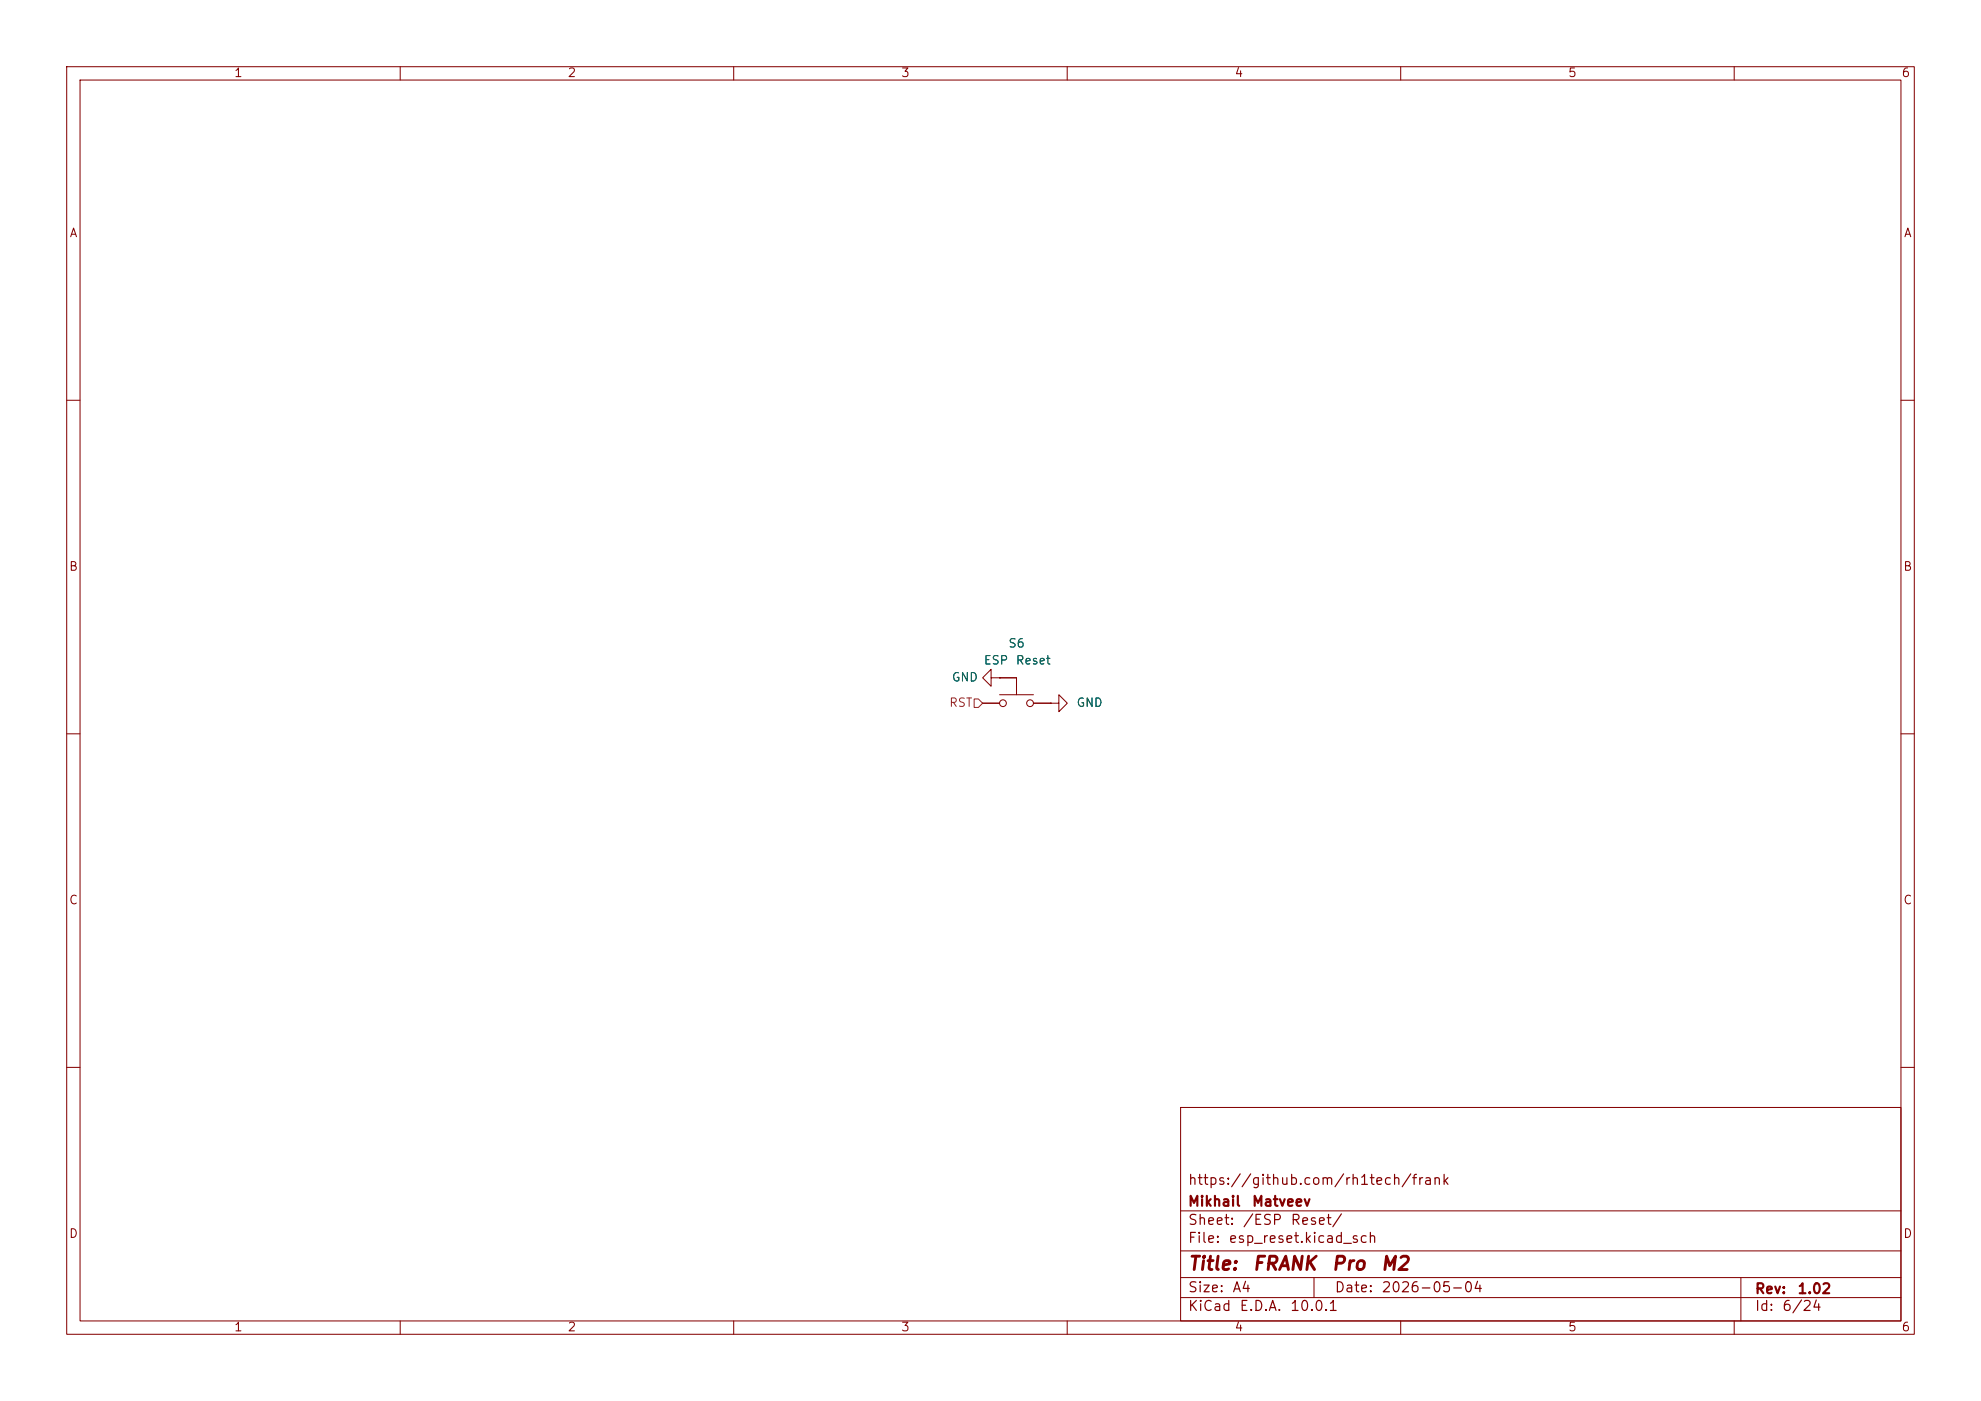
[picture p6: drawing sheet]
<svg xmlns="http://www.w3.org/2000/svg" width="297mm" height="210mm" viewBox="0 0 297 210" stroke-linecap="round" stroke-linejoin="round" font-family="sans-serif">
<g fill="none" stroke="#840000" stroke-width=".15">
<path d="M10 10h277v190h-277zM12 12h273v186h-273zM60 10v2M110 10v2M160 10v2M210 10v2M260 10v2M10 60h2M285 60h2M10 110h2M147.3 105.4h2.6M148.6 101.6v-1.3l-1.3 1.3 1.3 1.3v-1.3h1.3"/>
<path d="M149.9 101.6h.1M149.9 101.6h2.5v2.5M149.9 104.1h5M154.9 105.4h2.6M157.5 105.4h1.2v-1.3l1.3 1.3-1.3 1.3v-1.3M157.5 105.4h.1M285 110h2M10 160h2M177 166h108v32h-108zM285 160h2M60 198v2M110 198v2"/>
<path d="M160 198v2M177 194.5h108M177 191.5h108M177 187.5h108M177 181.5h108M197 191.5v3M210 198v2M260 198v2M261 191.5v6.5"/>
<circle cx="150.4" cy="105.4" r=".51"/>
<circle cx="154.4" cy="105.4" r=".51"/>
</g>
<path d="M146 104.8h.7l.6 .6-.6 .6h-.7z" fill="none" stroke="#725600" stroke-width=".15"/>
<g font-size="2" fill="#840000">
<text x="178" y="190.9">Title:</text>
<text x="187.7" y="190.9">FRANK</text>
<text x="199.5" y="190.9">Pro</text>
<text x="206.9" y="190.9">M2</text>
</g>
<g font-size="1.5" fill="#840000">
<text x="178" y="178">https://github.com/rh1tech/frank</text>
<text x="178" y="184">Sheet:</text>
<text x="178" y="181.2">Mikhail</text>
<text x="186.2" y="184">/ESP</text>
<text x="187.6" y="181.2">Matveev</text>
<text x="193.4" y="184">Reset/</text>
<text x="178" y="186.7">File:</text>
<text x="184.1" y="186.7">esp_reset.kicad_sch</text>
<text x="178" y="196.9">KiCad</text>
<text x="178" y="194.1">Size:</text>
<text x="184.7" y="194.1">A4</text>
<text x="185.7" y="196.9">E.D.A.</text>
<text x="193.3" y="196.9">10.0.1</text>
<text x="200" y="194.1">Date:</text>
<text x="207" y="194.1">2026-05-04</text>
<text x="263" y="194.3">Rev:</text>
<text x="263" y="196.9">Id:</text>
<text x="267.1" y="196.9">6/24</text>
<text x="269.4" y="194.3">1.02</text>
</g>
<g font-size="1.3" fill="#840000">
<text x="35" y="11.9">1</text>
<text x="85" y="11.9">2</text>
<text x="135" y="11.9">3</text>
<text x="185" y="11.9">4</text>
<text x="235" y="11.9">5</text>
<text x="285" y="11.9">6</text>
<text x="10.3" y="35.9">A</text>
<text x="285.3" y="35.9">A</text>
<text x="10.3" y="85.9">B</text>
<text x="285.3" y="85.9">B</text>
<text x="10.3" y="135.9">C</text>
<text x="285.3" y="135.9">C</text>
<text x="10.3" y="185.9">D</text>
<text x="285.3" y="185.9">D</text>
<text x="35" y="199.9">1</text>
<text x="85" y="199.9">2</text>
<text x="135" y="199.9">3</text>
<text x="185" y="199.9">4</text>
<text x="235" y="199.9">5</text>
<text x="285" y="199.9">6</text>
</g>
<g font-size="1.3" fill="#006464">
<text x="147.4" y="99.9">ESP</text>
<text x="151.1" y="97.4">S6</text>
<text x="152.2" y="99.9">Reset</text>
<text x="142.6" y="102.5">GND</text>
<text x="161.3" y="106.3">GND</text>
</g>
<text font-size="1.3" fill="#725600" x="142.2" y="106.3">RST</text>
</svg>
